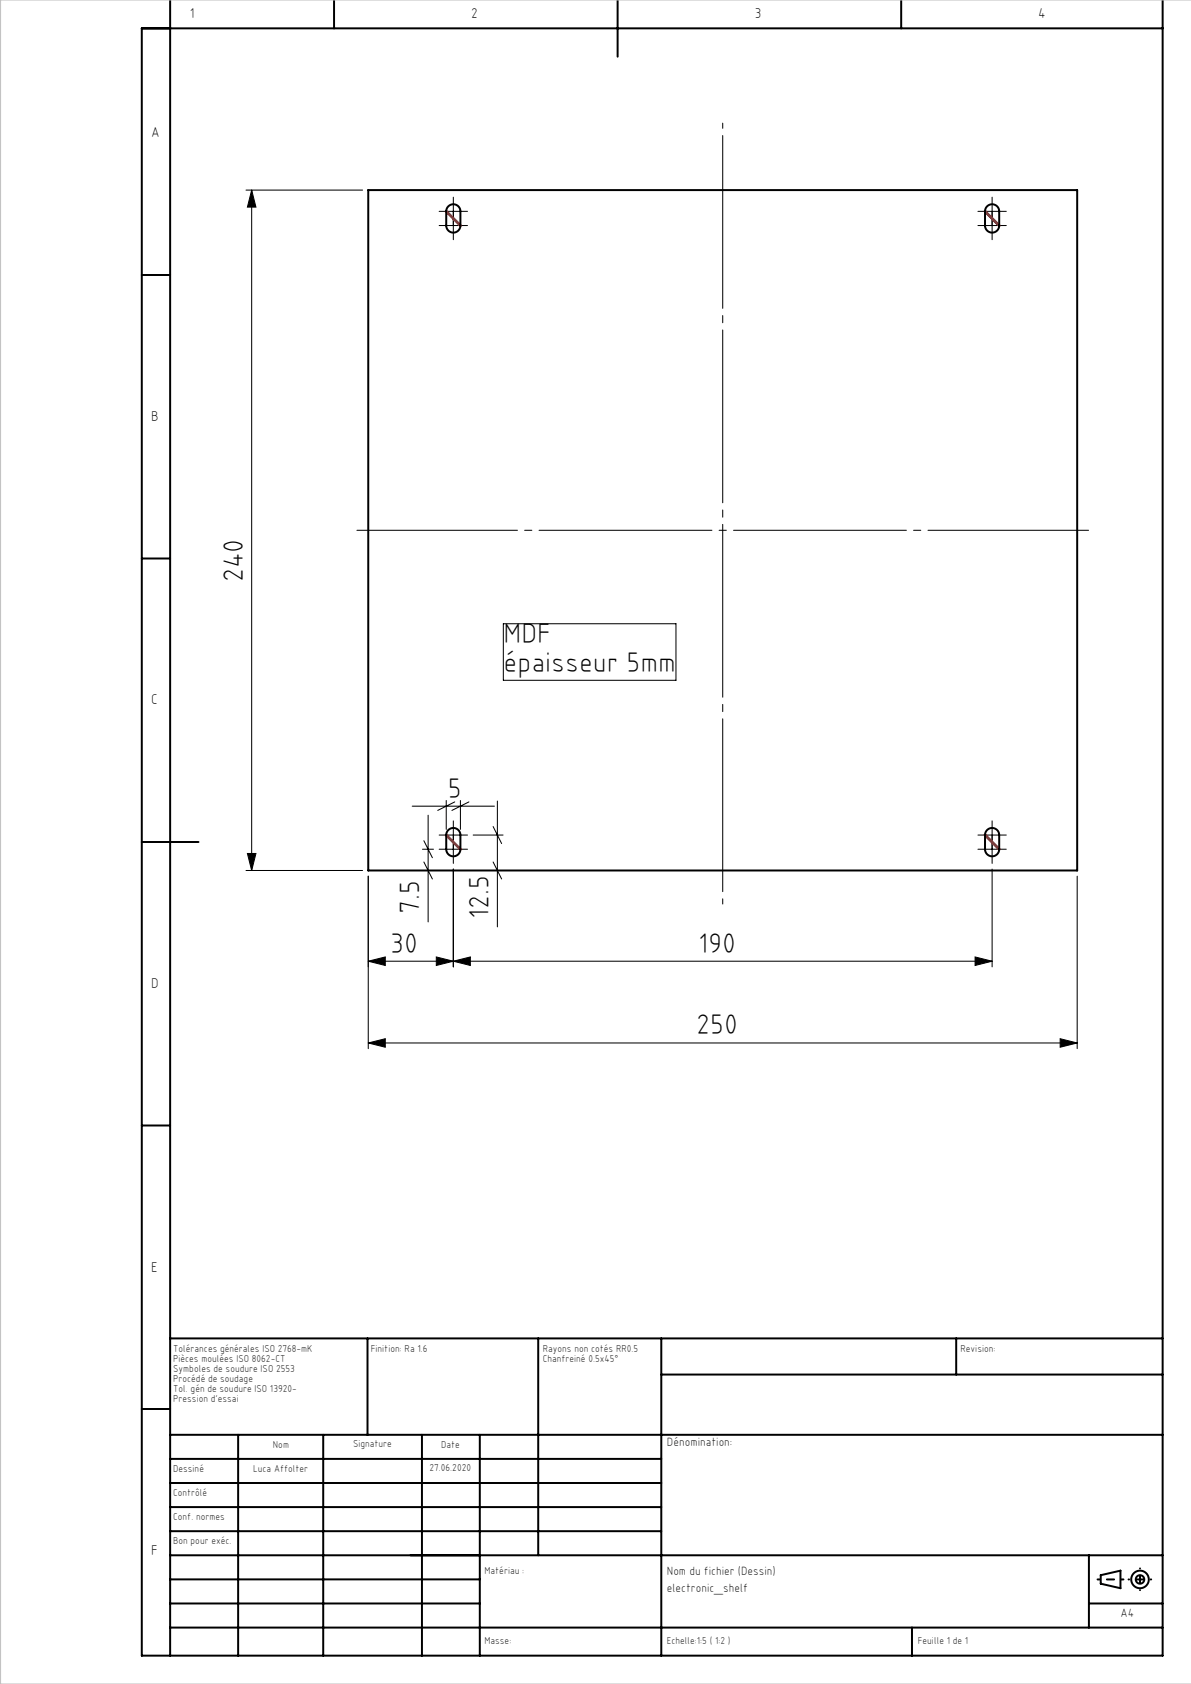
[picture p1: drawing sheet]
<svg xmlns="http://www.w3.org/2000/svg" width="210mm" height="297mm" viewBox="0 0 210 297" stroke-linecap="round" stroke-linejoin="round" font-family="sans-serif">
<g fill="none" stroke="#000" stroke-width=".35">
<path d="M30 0v292M58.9 0v5M108.9 0v10M158.9 0v5M205 0v292h-180v-287h180M64.9 33.5h125v120h-125zM79 36.4a1.25 1.25 0 0 1 1.4-.3 1.25 1.25 0 0 1 .8 1.2v2.5a1.25 1.25 0 0 1-1.3 1.2 1.25 1.25 0 0 1-1.2-1.2v-2.6zM174 36.4a1.25 1.25 0 0 1 1.4-.3 1.25 1.25 0 0 1 .8 1.2v2.5a1.25 1.25 0 0 1-1.3 1.2 1.25 1.25 0 0 1-1.2-1.2v-2.6zM25 48.5h5M25 98.5h5M25 148.5h10M79 146.4a1.25 1.25 0 0 1 1.4-.3 1.25 1.25 0 0 1 .8 1.2v2.5a1.25 1.25 0 0 1-1.3 1.2 1.25 1.25 0 0 1-1.2-1.2v-2.6z"/>
<path d="M174 146.4a1.25 1.25 0 0 1 1.4-.3 1.25 1.25 0 0 1 .8 1.2v2.5a1.25 1.25 0 0 1-1.3 1.2 1.25 1.25 0 0 1-1.2-1.2v-2.6zM25 198.5h5M30 236.1h175M64.8 236.1v17M94.9 236.1v38.2M116.6 236.1v55.9M168.6 236.1v6.3M25 248.5h5M30 253.1h175M30 257.3h86.6M42 253.1v38.9M57 253.1v38.9"/>
<path d="M74.4 253.1v38.9M84.6 253.1v38.9M116.6 242.4h88.4M30 270.1h86.6M30 265.8h86.6M30 261.6h86.6M30 278.6h54.6M30 274.3h175M192 274.3v12.8M194.1 277.8l3.5-.8v3.1l-3.5-.8zM30 287.1h175M30 282.8h54.6"/>
<path d="M160.8 287.1v4.9M192 282.8h13"/>
<circle cx="201" cy="278.6" r="1.55"/>
<circle cx="201" cy="278.6" r=".75"/>
</g>
<g fill="none" stroke="#000" stroke-width=".18">
<path d="M43.4 33.5h20.5M44.4 33.5l.7 3h-1.5zM44.4 33.5v120M78.7 37.3h2.5M79.9 36v2.5M173.7 39.8h2.5M174.9 38.5v2.5M88.7 110h30.5v10h-30.5zM43.4 153.5h20.5M43.6 150.5h1.5l-.7 3zM64.9 154.5v30.4M72.7 142.2h14.5"/>
<path d="M74.5 149.8h1.9M74.7 152l1.5 3M74.7 148.3l1.5 3M75.5 143.8v18.8M78.7 141.2v5.1M78.7 149.8h2.5M79.9 153.3v17.2M79.9 148.5v2.5M80.2 141.4l-3 1.5M81.2 141.2v5.1M82.7 141.4l-3 1.5M83.4 147.3h5.3"/>
<path d="M86.9 145.8l1.5 3M86.9 152l1.5 3M87.7 141.3v22.2M173.7 149.8h2.5M174.9 148.5v2.5M174.9 153.3v17.2M189.9 154.5v30.4M64.9 169.5l3-.7v1.5zM64.9 169.5h110M76.9 168.8l3 .7-3 .8zM79.9 169.5l3-.7v1.5zM171.9 168.8l3 .7-3 .8z"/>
<path d="M64.9 183.9l3-.7v1.5zM64.9 183.9h125M186.9 183.2l3 .7-3 .8z"/>
</g>
<path d="M127.4 159.4v-137.7" fill="none" stroke="#000" stroke-width=".18" stroke-dasharray="30.5 1.3 1.3 1.3" stroke-dashoffset="-2.2"/>
<path d="M191.9 93.5h-129" fill="none" stroke="#000" stroke-width=".18" stroke-dasharray="30.5 1.3 1.3 1.3" stroke-dashoffset="2.2"/>
<g fill="none" stroke="#000" stroke-width=".18" stroke-dasharray="30.5 1.3 1.3 1.3">
<path d="M78.7 37.3h-1.3M78.7 39.8h-1.3M79.9 38.5v1.3M79.9 36v-1.2M79.9 39.8v1.2M79.9 39.8h1.3M79.9 39.8v-1.3M79.9 39.8h-1.2M79.9 38.5v-1.2M81.2 37.3h1.2M81.2 39.8h1.2M173.7 39.8h-1.3"/>
<path d="M173.7 37.3h-1.3M174.9 38.5v-1.2M174.9 37.3v-1.3M174.9 37.3h-1.2M174.9 37.3v1.2M174.9 37.3h1.3M174.9 36v-1.2M174.9 38.5v1.3M176.2 39.8h1.2M176.2 37.3h1.2M79.9 41v1.3M174.9 41v1.3"/>
<path d="M78.7 149.8h-1.3M78.7 147.3h-1.3M79.9 148.5v-1.2M79.9 151v1.3M79.9 147.3v-1.3M79.9 147.3h-1.2M79.9 147.3v1.2M79.9 147.3h1.3M79.9 146v-1.2M79.9 148.5v1.3M81.2 149.8h1.2M81.2 147.3h1.2"/>
<path d="M173.7 149.8h-1.3M173.7 147.3h-1.3M174.9 148.5v-1.2M174.9 151v1.3M174.9 147.3v-1.3M174.9 147.3h-1.2M174.9 147.3v1.2M174.9 147.3h1.3M174.9 146v-1.2M174.9 148.5v1.3M176.2 149.8h1.2M176.2 147.3h1.2"/>
</g>
<path d="M193.5 278.6h4.6" fill="none" stroke="#000" stroke-width=".35" stroke-dasharray="30.5 1.3 1.3 1.3" stroke-dashoffset="30.1"/>
<path d="M201 276.6v3.8" fill="none" stroke="#000" stroke-width=".35" stroke-dasharray="30.5 1.3 1.3 1.3" stroke-dashoffset="30.5"/>
<path d="M203 278.6h-4" fill="none" stroke="#000" stroke-width=".35" stroke-dasharray="30.5 1.3 1.3 1.3" stroke-dashoffset="30.4"/>
<path d="M78.7 37.3l2.5 2.5M173.7 37.3l2.5 2.5M78.7 147.3l2.5 2.5M173.7 147.3l2.5 2.5" fill="none" stroke="#f00" stroke-width=".5"/>
<path d="M210.1 0h-210v297h210" fill="none" stroke="#c0c0c0" stroke-width=".18"/>
<g fill="#000">
<path d="M44.4 33.5l.7 3h-1.5zM43.6 150.5h1.5l-.7 3z"/>
<path d="M64.9 169.5l3-.7v1.5zM76.9 168.8l3 .7-3 .8zM79.9 169.5l3-.7v1.5zM171.9 168.8l3 .7-3 .8z"/>
<path d="M186.9 183.2l3 .7-3 .8zM64.9 183.9l3-.7v1.5z"/>
</g>
<g font-size="5">
<text x="42.9" y="102.7" transform="rotate(-90 42.9 102.7)">240</text>
<text x="88.8" y="113.5">MDF</text>
<text x="88.8" y="118.5">épaisseur 5mm</text>
<text x="79" y="140.7">5</text>
<text x="74" y="161.2" transform="rotate(-90 74 161.2)">7.5</text>
<text x="86.2" y="162.1" transform="rotate(-90 86.2 162.1)">12.5</text>
<text x="68.8" y="168">30</text>
<text x="123.1" y="168">190</text>
<text x="122.8" y="182.4">250</text>
</g>
<g font-size="2.5">
<text x="33.5" y="3.2">1</text>
<text x="83.1" y="3.2">2</text>
<text x="133.1" y="3.2">3</text>
<text x="183.1" y="3.2">4</text>
<text x="26.7" y="24.2">A</text>
<text x="26.7" y="74.2">B</text>
<text x="26.7" y="124.2">C</text>
<text x="26.7" y="174.3">D</text>
<text x="26.7" y="224.2">E</text>
<text x="26.7" y="274.2">F</text>
</g>
<g font-size="2.1">
<text x="117.6" y="255.1">Dénomination:</text>
<text x="117.6" y="280.8">electronic_shelf</text>
<text x="117.6" y="277.8">Nom du fichier (Dessin)</text>
<text x="197.6" y="285.2">A4</text>
</g>
<g font-size="1.8">
<text x="30.5" y="238.5">Tolérances générales ISO 2768-mK</text>
<text x="65.4" y="238.5">Finition: Ra 1.6</text>
<text x="95.7" y="238.5">Rayons non cotés RR0.5</text>
<text x="169.3" y="238.5">Revision:</text>
<text x="30.5" y="240.3">Pièces moulées ISO 8062-CT</text>
<text x="30.5" y="242">Symboles de soudure ISO 2553</text>
<text x="30.5" y="243.8">Procédé de soudage</text>
<text x="30.5" y="245.6">Tol. gén de soudure ISO 13920-</text>
<text x="95.7" y="240.3">Chanfreiné 0.5x45°</text>
<text x="30.5" y="247.3">Pression d'essai</text>
<text x="48.1" y="255.3">Nom</text>
<text x="62.3" y="255.3">Signature</text>
<text x="77.8" y="255.3">Date</text>
<text x="30.5" y="263.8">Contrôlé</text>
<text x="30.5" y="259.6">Dessiné</text>
<text x="44.7" y="259.6">Luca Affolter</text>
<text x="75.7" y="259.5">27.06.2020</text>
<text x="30.5" y="268.1">Conf. normes</text>
<text x="30.5" y="272.3">Bon pour exéc.</text>
<text x="85.4" y="277.6">Matériau :</text>
<text x="85.4" y="289.9">Masse:</text>
<text x="117.6" y="289.9">Echelle:1:5 ( 1:2 )</text>
<text x="161.8" y="289.9">Feuille 1 de 1</text>
</g>
</svg>
